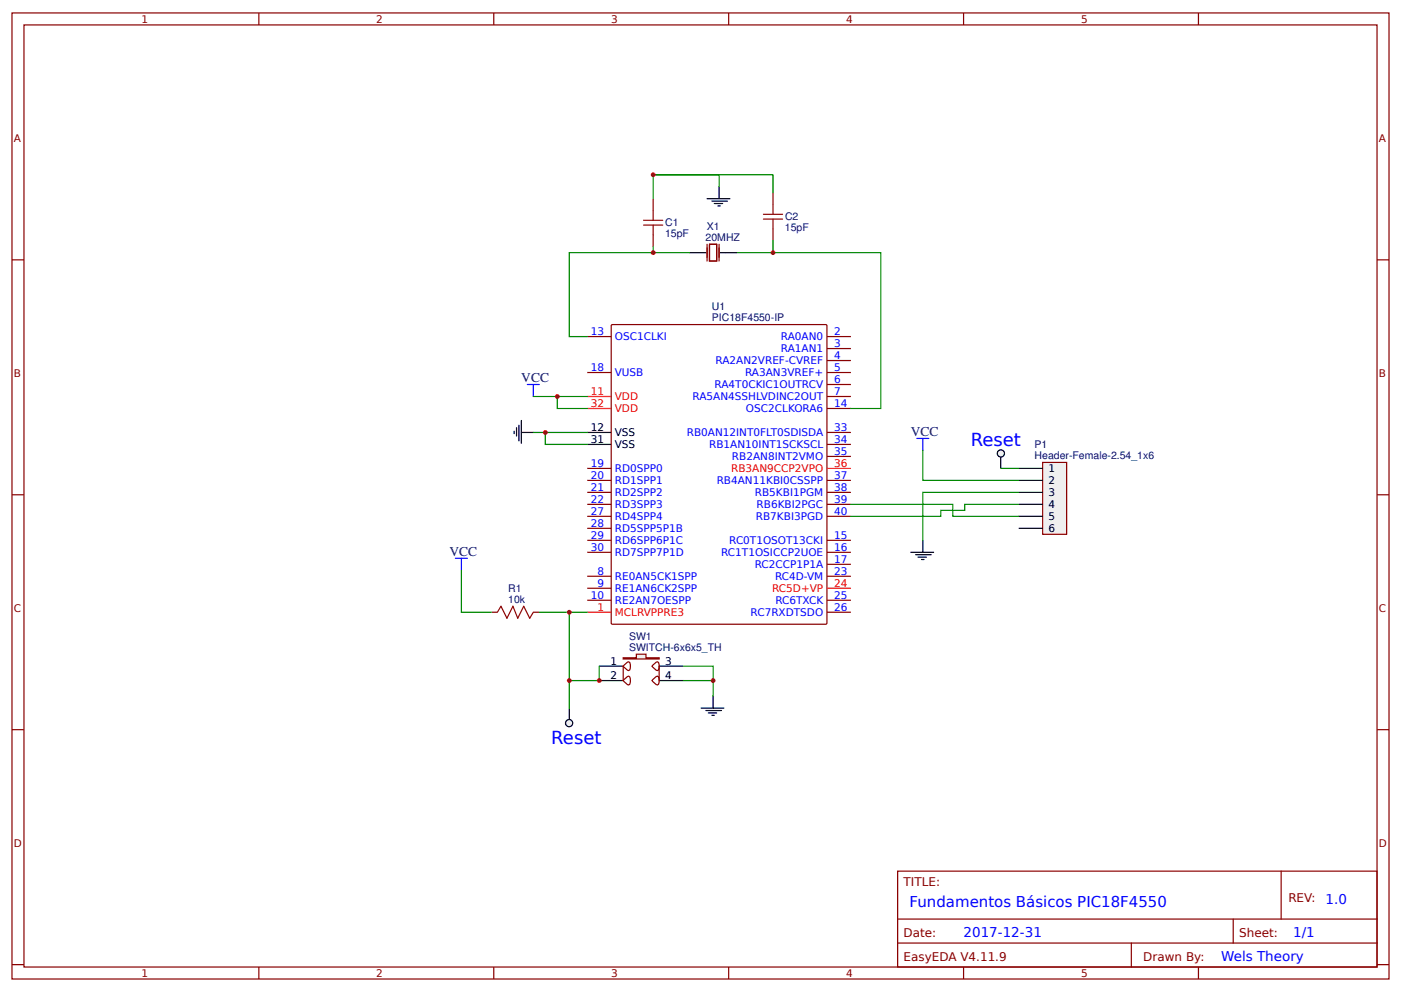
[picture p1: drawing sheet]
<svg xmlns="http://www.w3.org/2000/svg" width="312mm" height="221mm" viewBox="0 0 312 221" stroke-linecap="round" stroke-linejoin="round" font-family="sans-serif">
<g fill="none" stroke="#800" stroke-width=".27">
<path d="M2.7 2.9h306.4v214.9h-306.4zM5.3 5.5h301.1v209.7h-301.1zM57.6 2.9v2.6M109.9 2.9v2.6M162.2 2.9v2.6M214.4 2.9v2.6M266.7 2.9v2.6M2.7 57.8h2.6M145.4 44.2v2.7M145.4 52.2v2.7M157.4 54.4v3.7M157.9 54.4h1.6v3.7h-1.6z"/>
<path d="M160 54.4v3.7M172 42.9v2.7M172 50.9v2.7M306.4 57.8h2.7M130.7 74.9h5.3M136.1 72.4l.2-.2h47.5l.2 .2v66.2l-.1 .3h-47.6l-.2-.1zM184 74.9h5.4M184 77.6h5.4M130.7 82.9h5.3M184 80.2h5.4M184 82.9h5.4M184 85.6h5.4"/>
<path d="M184 88.2h5.4M184 90.9h5.4M184 96.2h5.4M184 98.9h5.4M2.7 110.1h2.6M130.7 104.2h5.3M130.7 106.9h5.3M130.7 109.6h5.3M130.7 112.2h5.3M130.7 114.9h5.3M130.7 117.6h5.3M184 106.9h5.4"/>
<path d="M184 109.6h5.4M184 112.2h5.4M184 114.9h5.4M184 101.6h5.4M306.4 110.1h2.7M130.7 128.2h5.3M130.7 130.9h5.3M130.7 133.6h5.3M130.7 120.2h5.3M130.7 122.9h5.3M184 128.2h5.4M184 133.6h5.4"/>
<path d="M184 120.2h5.4M184 122.9h5.4M184 125.6h5.4M184 136.2h5.4M2.7 162.4h2.6M306.4 162.4h2.7M199.8 193.8h106.6v21.4h-106.6zM285.1 193.8v10.7M2.7 214.6h2.6M57.6 215.2v2.6M109.9 215.2v2.6M162.2 215.2v2.6"/>
<path d="M199.8 204.5h106.6M199.8 209.8h106.6M214.4 215.2v2.6M251.8 209.8v5.4M266.7 215.2v2.6M274.4 204.5v5.3M306.4 214.6h2.7"/>
</g>
<path d="M130.7 88.2h5.3M130.7 90.9h5.3M184 104.2h5.4M130.7 136.2h5.3M184 130.9h5.4" fill="none" stroke="#f00" stroke-width=".27"/>
<path d="M153.4 56.2h3.7M160.3 56.2h3.7M130.7 96.2h5.3M130.7 98.9h5.3" fill="none" stroke="#000" stroke-width=".27"/>
<path d="M143.2 50.1h4.3M143.2 49h4.3M145.4 46.9v2.1M145.4 50.1v2.1M169.9 48.8h4.3M169.9 47.7h4.3M172 45.6v2.1M172 48.8v2.1" fill="none" stroke="#a00000" stroke-width=".27"/>
<path d="M145.4 54.9v1.3h8M145.4 56.2h-18.7v18.7h4M172 53.6v2.6h-8" fill="none" stroke="#080" stroke-width=".27"/>
<circle cx="145.4" cy="56.2" r=".53" fill="#c00"/>
<path d="M172 56.2h24v34.7h-6.6" fill="none" stroke="#080" stroke-width=".27"/>
<circle cx="172" cy="56.2" r=".53" fill="#c00"/>
<path d="M157.4 44.2h5M158.4 44.8h3.5M159 45.3h1.8M159.8 45.8h.5M160 41.6v2.6M114.4 96v.5M114.9 95.2v1.8M115.5 94.6v3.5M116 96.2h2.7M116 93.6v5" fill="none" stroke="#000" stroke-width=".27"/>
<path d="M118.7 96.2h12M121.3 96.2v2.7h9.4" fill="none" stroke="#080" stroke-width=".27"/>
<circle cx="121.3" cy="96.2" r=".53" fill="#c00"/>
<path d="M145.4 38.9h26.6v4M160 41.6v-2.7h-14.6v5.3" fill="none" stroke="#080" stroke-width=".27"/>
<circle cx="145.4" cy="38.9" r=".53" fill="#c00"/>
<path d="M117.3 85.6h2.7M118.7 85.6v2.6" fill="none" stroke="#00f" stroke-width=".27"/>
<path d="M118.7 88.2h12M124 88.2v2.7h6.7" fill="none" stroke="#080" stroke-width=".27"/>
<circle cx="124" cy="88.2" r=".53" fill="#c00"/>
<path d="M110.7 136.2l.8-1.3 1.3 2.7 1.3-2.7 1.1 2.7 1.3-2.7 1.4 2.7 .8-1.4" fill="none" stroke="#a00000" stroke-width=".27"/>
<path d="M109.3 136.2h1.4M118.7 136.2h1.3" fill="none" stroke="#800" stroke-width=".27"/>
<path d="M101.3 124.2h2.7M102.7 124.2v2.7" fill="none" stroke="#00f" stroke-width=".27"/>
<path d="M102.7 126.9v9.3h6.6" fill="none" stroke="#080" stroke-width=".27"/>
<path d="M133.3 148.2h5.4M133.3 151.4h5.4M156 157.6h5.1M157.1 158.1h3.5M157.6 158.6h1.9M158.4 159.2h.6M158.7 154.9v2.7" fill="none" stroke="#000" stroke-width=".27"/>
<path d="M138.7 146.4h2.9v-.8h2.2v.8h2.9v.2h-8z" fill="#efefef" stroke="#800" stroke-width=".27"/>
<path d="M138.7 148.2v3.2M139 147.9l.7-.6h.3a1.59 1.59 0 0 1 0 1.9l-.7-.3-.6-.7zM139 151.1l.7-.6h.3a1.59 1.59 0 0 1 0 1.9l-.7-.3-.6-.7zM145.4 147.9l.7-.6h.3a1.59 1.59 0 0 1 0 1.9l-.7-.3-.6-.7zM145.4 151.1l.7-.6h.3a1.59 1.59 0 0 1 0 1.9l-.7-.3-.6-.7zM146.7 148.2v3.2" fill="none" stroke="#800" stroke-width=".27"/>
<path d="M146.7 148.2h5.3M146.7 151.4h5.3" fill="none" stroke="#000" stroke-width=".27"/>
<path d="M120 136.2h10.7M152 148.2h6.7v6.7M152 151.4h6.7" fill="none" stroke="#080" stroke-width=".27"/>
<circle cx="158.7" cy="151.4" r=".53" fill="#c00"/>
<path d="M126.7 136.2v15.2h6.6v-3.2" fill="none" stroke="#080" stroke-width=".27"/>
<g fill="#c00">
<circle cx="133.3" cy="151.4" r=".53"/>
<circle cx="126.7" cy="136.2" r=".53"/>
</g>
<path d="M232 102.9h5.4v16h-5.4z" fill="#efefef" stroke="#800" stroke-width=".27"/>
<path d="M226.7 104.2h5.3M226.7 106.9h5.3M226.7 109.6h5.3M226.7 112.2h5.3M226.7 114.9h5.3M226.7 117.6h5.3M202.7 122.9h5.1M203.8 123.4h3.4M204.3 124h1.9M205.1 124.5h.5M205.4 120.2v2.7M126.7 157.6v2.6" fill="none" stroke="#000" stroke-width=".27"/>
<path d="M204 97.6h2.7M205.4 97.6v2.6" fill="none" stroke="#00f" stroke-width=".27"/>
<path d="M205.4 100.2v6.7h21.3M226.7 109.6h-21.3v10.6" fill="none" stroke="#080" stroke-width=".27"/>
<circle cx="126.6" cy="160.9" r=".8" fill="#efefef" stroke="#000" stroke-width=".27"/>
<path d="M126.7 151.4v6.2" fill="none" stroke="#080" stroke-width=".27"/>
<circle cx="126.7" cy="151.4" r=".53" fill="#c00"/>
<path d="M222.7 101.6v2.6" fill="none" stroke="#000" stroke-width=".27"/>
<circle cx="222.7" cy="100.9" r=".8" fill="#efefef" stroke="#000" stroke-width=".27"/>
<path d="M189.4 112.2h22.6v2.7h14.7M222.7 104.2h4M226.7 112.2h-12v1.4h-5.3v1.3h-20" fill="none" stroke="#080" stroke-width=".27"/>
<g font-size="4" fill="#00f">
<text x="216" y="99.2">Reset</text>
<text x="122.7" y="165.6">Reset</text>
</g>
<text font-size="3.3" fill="#00f" x="202.4" y="201.8">Fundamentos Básicos PIC18F4550</text>
<g font-size="3" fill="#000080">
<text x="116" y="85">VCC</text>
<text x="202.7" y="97">VCC</text>
<text x="100" y="123.7">VCC</text>
</g>
<g font-size="3" fill="#00f">
<text x="295" y="201">1.0</text>
<text x="214.4" y="208.5">2017-12-31</text>
<text x="287.8" y="208.5">1/1</text>
<text x="271.8" y="213.8">Wels Theory</text>
</g>
<g font-size="2.7" fill="#800">
<text x="201.1" y="197">TITLE:</text>
<text x="286.7" y="200.8">REV:</text>
<text x="201.1" y="208.5">Date:</text>
<text x="275.8" y="208.5">Sheet:</text>
<text x="201.1" y="213.8">EasyEDA V4.11.9</text>
<text x="254.4" y="213.8">Drawn By:</text>
</g>
<g font-size="2.3" fill="#800">
<text x="31.5" y="5.1">1</text>
<text x="83.7" y="5.1">2</text>
<text x="136" y="5.1">3</text>
<text x="188.3" y="5.1">4</text>
<text x="240.6" y="5.1">5</text>
<text x="3.1" y="31.7">A</text>
<text x="306.8" y="31.7">A</text>
<text x="3.1" y="84">B</text>
<text x="306.8" y="84">B</text>
<text x="3.1" y="136.2">C</text>
<text x="306.8" y="136.2">C</text>
<text x="3.1" y="188.5">D</text>
<text x="306.8" y="188.5">D</text>
<text x="31.5" y="217.4">1</text>
<text x="83.7" y="217.4">2</text>
<text x="136" y="217.4">3</text>
<text x="188.3" y="217.4">4</text>
<text x="240.6" y="217.4">5</text>
</g>
<g font-size="2.3" fill="#000080">
<text x="148" y="52.8">15pF</text>
<text x="148" y="50.4">C1</text>
<text x="157" y="53.6">20MHZ</text>
<text x="157.3" y="51.2">X1</text>
<text x="174.7" y="51.4">15pF</text>
<text x="174.7" y="49">C2</text>
<text x="158.4" y="71.4">PIC18F4550-IP</text>
<text x="158.4" y="69">U1</text>
<text x="230.2" y="99.7">P1</text>
<text x="230.2" y="102.1">Header-Female-2.54_1x6</text>
<text x="113.1" y="131.7">R1</text>
<text x="113.1" y="134.1">10k</text>
<text x="140" y="142.4">SW1</text>
<text x="140" y="144.8">SWITCH-6x6x5_TH</text>
</g>
<g font-size="2.3" fill="#00f">
<text x="131.4" y="74.6">13</text>
<text x="136.8" y="75.7">OSC1CLKI</text>
<text x="173.8" y="75.7">RA0AN0</text>
<text x="185.6" y="74.6">2</text>
<text x="185.6" y="77.3">3</text>
<text x="131.4" y="82.6">18</text>
<text x="136.8" y="83.7">VUSB</text>
<text x="159.2" y="81">RA2AN2VREF-CVREF</text>
<text x="165.8" y="83.7">RA3AN3VREF+</text>
<text x="173.8" y="78.4">RA1AN1</text>
<text x="185.6" y="80">4</text>
<text x="185.6" y="82.6">5</text>
<text x="154.1" y="89">RA5AN4SSHLVDINC2OUT</text>
<text x="159" y="86.4">RA4T0CKIC1OUTRCV</text>
<text x="185.6" y="85.3">6</text>
<text x="185.6" y="88">7</text>
<text x="166" y="91.7">OSC2CLKORA6</text>
<text x="185.6" y="90.6">14</text>
<text x="185.6" y="96">33</text>
<text x="152.8" y="97">RB0AN12INT0FLT0SDISDA</text>
<text x="157.8" y="99.7">RB1AN10INT1SCKSCL</text>
<text x="185.6" y="98.6">34</text>
<text x="185.6" y="101.3">35</text>
<text x="131.4" y="104">19</text>
<text x="131.4" y="106.6">20</text>
<text x="136.8" y="105">RD0SPP0</text>
<text x="136.8" y="107.7">RD1SPP1</text>
<text x="159.5" y="107.7">RB4AN11KBI0CSSPP</text>
<text x="162.9" y="102.4">RB2AN8INT2VMO</text>
<text x="185.6" y="106.6">37</text>
<text x="131.4" y="109.3">21</text>
<text x="131.4" y="112">22</text>
<text x="136.8" y="110.4">RD2SPP2</text>
<text x="136.8" y="113">RD3SPP3</text>
<text x="168" y="110.4">RB5KBI1PGM</text>
<text x="168.4" y="113">RB6KBI2PGC</text>
<text x="185.6" y="109.3">38</text>
<text x="185.6" y="112">39</text>
<text x="131.4" y="114.6">27</text>
<text x="131.4" y="117.3">28</text>
<text x="131.4" y="120">29</text>
<text x="136.8" y="115.7">RD4SPP4</text>
<text x="136.8" y="118.4">RD5SPP5P1B</text>
<text x="168.2" y="115.7">RB7KBI3PGD</text>
<text x="185.6" y="120">15</text>
<text x="185.6" y="114.6">40</text>
<text x="131.4" y="122.6">30</text>
<text x="136.8" y="121">RD6SPP6P1C</text>
<text x="136.8" y="123.7">RD7SPP7P1D</text>
<text x="160.5" y="123.7">RC1T1OSICCP2UOE</text>
<text x="162.3" y="121">RC0T1OSOT13CKI</text>
<text x="185.6" y="122.6">16</text>
<text x="185.6" y="125.3">17</text>
<text x="132.9" y="128">8</text>
<text x="132.9" y="130.6">9</text>
<text x="136.8" y="129">RE0AN5CK1SPP</text>
<text x="136.8" y="131.7">RE1AN6CK2SPP</text>
<text x="167.9" y="126.4">RC2CCP1P1A</text>
<text x="172.5" y="129">RC4D-VM</text>
<text x="185.6" y="128">23</text>
<text x="131.4" y="133.3">10</text>
<text x="136.8" y="134.4">RE2AN7OESPP</text>
<text x="167" y="137">RC7RXDTSDO</text>
<text x="172.6" y="134.4">RC6TXCK</text>
<text x="185.6" y="133.3">25</text>
<text x="185.6" y="136">26</text>
</g>
<g font-size="2.3" fill="#f00">
<text x="131.4" y="88">11</text>
<text x="136.8" y="89">VDD</text>
<text x="131.4" y="90.6">32</text>
<text x="136.8" y="91.7">VDD</text>
<text x="162.7" y="105">RB3AN9CCP2VPO</text>
<text x="185.6" y="104">36</text>
<text x="171.8" y="131.7">RC5D+VP</text>
<text x="185.6" y="130.6">24</text>
<text x="132.9" y="136">1</text>
<text x="136.8" y="137">MCLRVPPRE3</text>
</g>
<g font-size="2.3">
<text x="131.4" y="96">12</text>
<text x="131.4" y="98.6">31</text>
<text x="136.8" y="97">VSS</text>
<text x="136.8" y="99.7">VSS</text>
<text x="233.4" y="105">1</text>
<text x="233.4" y="107.7">2</text>
<text x="233.4" y="110.4">3</text>
<text x="233.4" y="113">4</text>
<text x="233.4" y="115.7">5</text>
<text x="233.4" y="118.4">6</text>
<text x="135.9" y="148">1</text>
<text x="148" y="148">3</text>
<text x="135.9" y="151.2">2</text>
<text x="148" y="151.2">4</text>
</g>
</svg>
